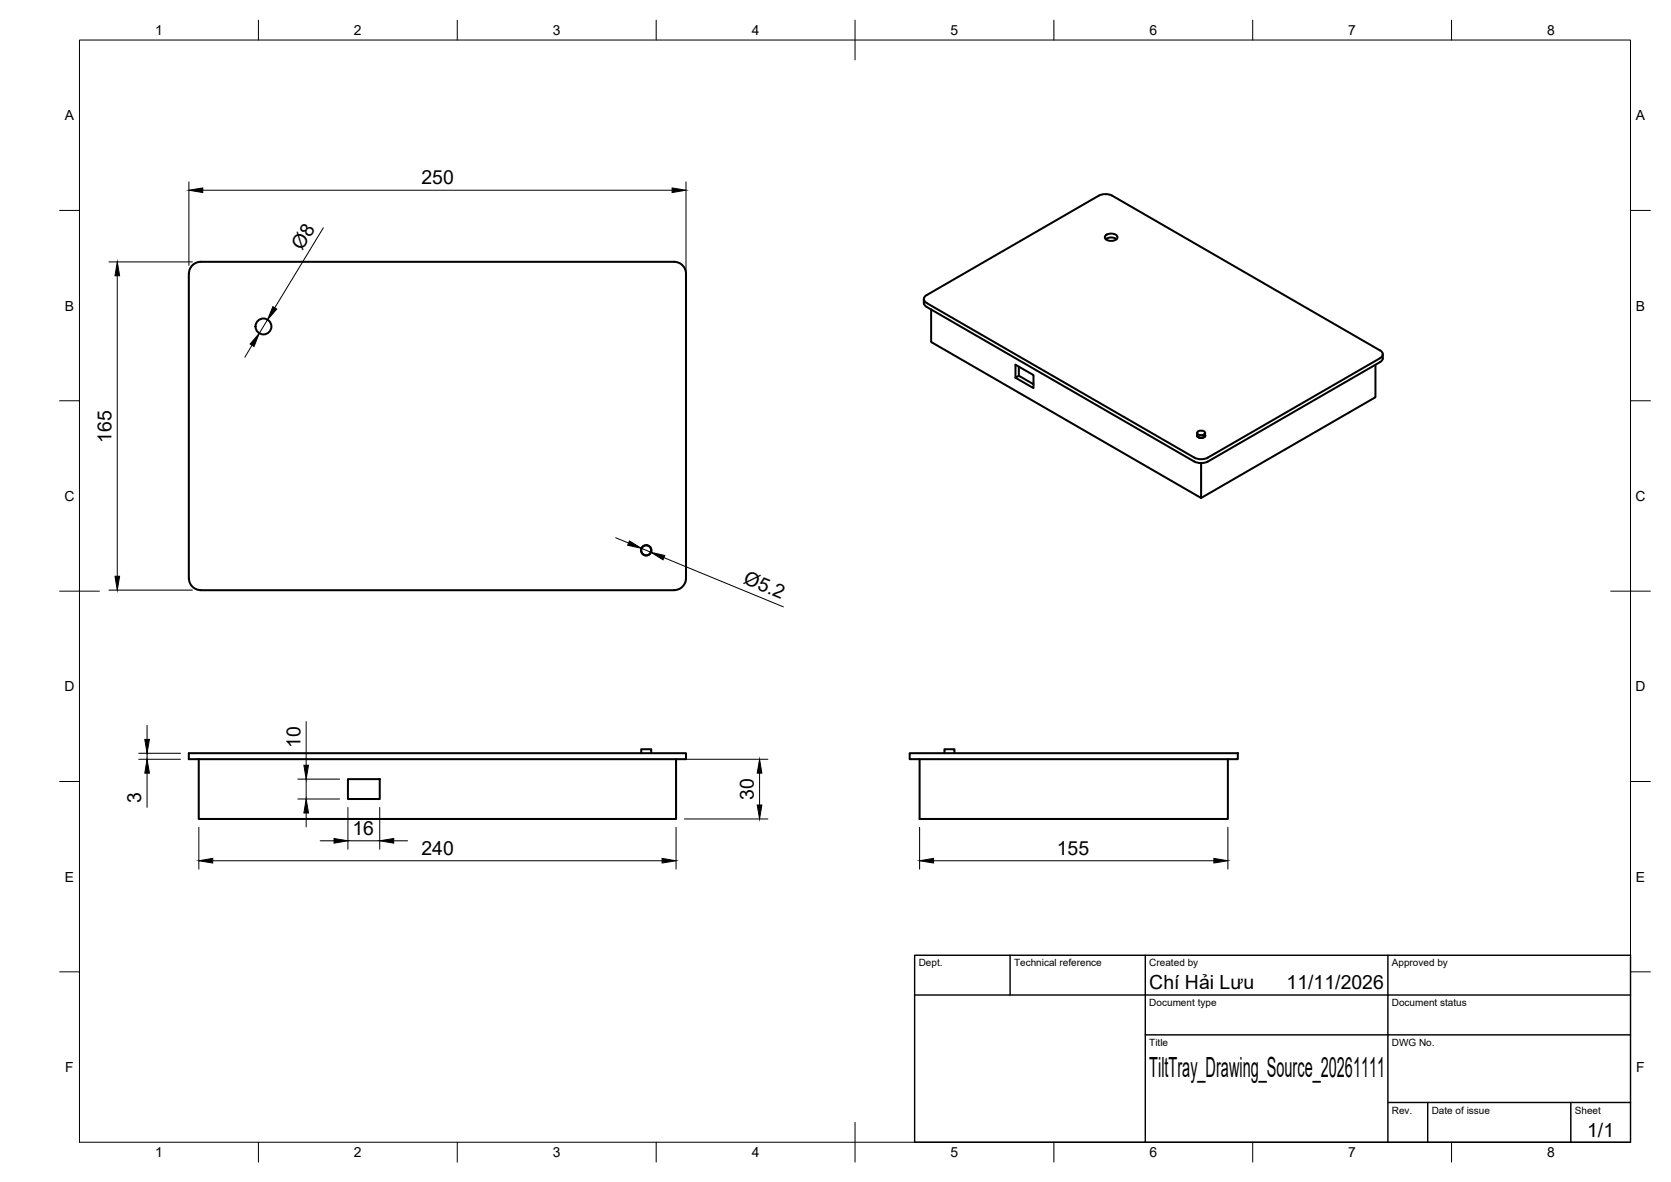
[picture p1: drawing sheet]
<svg xmlns="http://www.w3.org/2000/svg" width="420mm" height="297mm" viewBox="0 0 420 297" stroke-linecap="round" stroke-linejoin="round" font-family="sans-serif">
<!-- layer: Visible -->
<g fill="none" stroke="#000" stroke-width=".51">
<path d="M278 59.2a2.08 2.08 0 0 1 3 .3 1.38 1.38 0 0 1-1.9 1 .96 .96 0 0 1-1-.2 .96 .96 0 0 1-.1-1.1zM47.5 68.8v76.5M47.5 68.8a2.99 2.99 0 0 1 3-3h119a2.99 2.99 0 0 1 3 3v76.5a2.99 2.99 0 0 1-3 3M232.3 75.1v1.3l.7 .7 67.3 38.9M234.1 77.8v8.1l67.9 39.2v-8.7M278 60.1a2.34 2.34 0 0 1 2.7 0M255.3 94.9l4.6 2.6v-3.2l-4.6-2.6v3.2l.9-.5 3.7 2.1M256.2 92.1v2.3M345.8 91.7v8.1l-43.8 25.3M347.7 89v1.3l-.7 .7-43.3 25M300.3 115l-67.3-38.9a1.02 1.02 0 0 1-.7-1 1.02 1.02 0 0 1 .7-.9l43.3-25 1.1-.4h1.2l1.1 .4 67.3 38.9a1.02 1.02 0 0 1 .7 .9 1.02 1.02 0 0 1-.7 1l-43.3 25M300.3 116l1.7 .4 1.7-.4"/>
<path d="M300.3 115l1.7 .4 1.7-.4M301 109.3a1.02 1.02 0 0 0 1.6 .6l.5-.4-.1-.2M301 109.4a1.16 1.16 0 0 0 2 0M301 108.8v.8M301.1 108.6l.9-.4a.73 .73 0 0 1 .9 .8l-.9 .4a.73 .73 0 0 1-.9-.8zM303 108.8v.8M47.5 145.3a2.99 2.99 0 0 0 3 3M50.5 148.3h119M47.5 189.3h125v1.5h-125zM50 190.8v15h120v-15M87.5 195.8h8v5h-8zM161.2 189.3v-1h2.5v1"/>
<path d="M228.7 189.3h82.5v1.5h-82.5zM231.2 190.8v15h77.5v-15M237.5 189.3v-1h2.5v1"/>
<circle cx="66.2" cy="82" r="2"/>
<circle cx="162.5" cy="138.3" r="1.26"/>
<circle cx="162.5" cy="138.3" r="1.3"/>
</g>
<!-- layer: BORDER -->
<g fill="none" stroke="#000" stroke-width=".25">
<path d="M20 10.1h390v276.9h-390zM65 5.1v5M115 5.1v5M165 5.1v5M215 5.1v10M265 5.1v5M315 5.1v5M365 5.1v5M15 52.9h5M410 52.9h5M15 100.7h5M410 100.7h5"/>
<path d="M15 148.6h10M405 148.6h10M15 196.4h5M410 196.4h5M15 244.2h5M410 244.2h5M65 287v5M115 287v5M165 287v5M215 282.1v9.9M265 287v5M315 287v5"/>
<path d="M365 287v5"/>
</g>
<!-- layer: TITLEBLOCK -->
<path d="M230 240.1h180v46.9h-180zM230 250h180M254 240.1v9.9M288 240.1v46.9M349 240.1v46.9M288 260.1h122M349 277.1h61M359 277.1v9.9M395 277.1v9.9" fill="none" stroke="#000" stroke-width=".36"/>
<!-- layer: FD_Dimensions -->
<g fill="none" stroke="#000" stroke-width=".25">
<path d="M47.5 45.7v21M51 47.8h118M81.3 57.2l-12.2 20.2M172.5 45.7v97.5M27.4 65.8h21M29.5 69.3v75.5M63.4 86.7l-1.8 3.1M67.3 80.4l-2.1 3.4M154.8 135.1l3.3 1.4M161.3 137.8l2.4 1M27.4 148.3h21M166.9 140.1l30.1 12.4"/>
<path d="M34.9 190.8h10.5M34.9 189.3h10.5M37 182.3v3.5M37 189.3v1.5M37 194.3v8.6M74.9 195.8h10.5M77 181.3v11M77 195.8v5M172.1 190.8h21M191 194.3v8M50 207.9v10.5M53.5 216.3h113"/>
<path d="M74.9 200.8h10.5M77 204.3v3.5M80.5 211.3h3.5M87.5 202.9v10.5M87.5 211.3h8M95.5 202.9v10.5M99 211.3h3.5M170 207.9v10.5M172.1 205.8h21M231.2 207.9v10.5M234.7 216.3h70.5M308.7 207.9v10.5"/>
</g>
<g fill="#000" stroke="#000" stroke-width=".25">
<path d="M47.5 47.8l3.5-.6v1.2zM169 47.2l3.5 .6-3.5 .6zM29.5 65.8l.6 3.5h-1.2zM68.6 77.1l1 .6-2.3 2.7zM65.2 83.8l-1.3 3.3-1-.6zM158.3 135.9l3 1.9-3.5-.8zM163.7 138.8l3.5 .8-.5 1.1zM28.9 144.8h1.2l-.6 3.5zM36.4 185.8h1.2l-.6 3.5zM37 190.8l.6 3.5h-1.2zM76.4 192.3h1.2l-.6 3.5zM191 190.8l.6 3.5h-1.2z"/>
<path d="M50 216.3l3.5-.6v1.2zM77 200.8l.6 3.5h-1.2zM84 210.7l3.5 .6-3.5 .6zM95.5 211.3l3.5-.6v1.2zM166.5 215.7l3.5 .6-3.5 .6zM190.4 202.3h1.2l-.6 3.5zM231.2 216.3l3.5-.6v1.2zM305.2 215.7l3.5 .6-3.5 .6z"/>
</g>
<text font-size="7" x="289" y="270.6">TiltTray_Drawing_Source_20261111</text>
<g font-size="4.9">
<text x="106" y="46.3">250</text>
<text x="76" y="63" transform="rotate(-59 76 63)">Ø8</text>
<text x="28" y="111.3" transform="rotate(-90 28 111.3)">165</text>
<text x="186.7" y="146.6" transform="rotate(22 186.7 146.6)">Ø5.2</text>
<text x="75.5" y="187.9" transform="rotate(-90 75.5 187.9)">10</text>
<text x="35.5" y="201.7" transform="rotate(-90 35.5 201.7)">3</text>
<text x="189.5" y="201" transform="rotate(-90 189.5 201)">30</text>
<text x="88.6" y="209.9">16</text>
<text x="106" y="214.8">240</text>
<text x="265.7" y="214.8">155</text>
<text x="289" y="248.5">Chí Hải Lưu</text>
<text x="323.5" y="248.5">11/11/2026</text>
<text x="399.1" y="285.7">1/1</text>
</g>
<g font-size="3.5">
<text x="39" y="8.8">1</text>
<text x="89" y="8.8">2</text>
<text x="139" y="8.8">3</text>
<text x="189" y="8.8">4</text>
<text x="239" y="8.8">5</text>
<text x="289" y="8.8">6</text>
<text x="339" y="8.8">7</text>
<text x="389" y="8.8">8</text>
<text x="16.3" y="30.2">A</text>
<text x="411.3" y="30.2">A</text>
<text x="16.3" y="78">B</text>
<text x="411.3" y="78">B</text>
<text x="16.2" y="125.9">C</text>
<text x="411.2" y="125.9">C</text>
<text x="16.2" y="173.7">D</text>
<text x="411.2" y="173.7">D</text>
<text x="16.3" y="221.6">E</text>
<text x="411.3" y="221.6">E</text>
<text x="16.4" y="269.4">F</text>
<text x="411.4" y="269.4">F</text>
<text x="39" y="290.8">1</text>
<text x="89" y="290.8">2</text>
<text x="139" y="290.8">3</text>
<text x="189" y="290.8">4</text>
<text x="239" y="290.8">5</text>
<text x="289" y="290.8">6</text>
<text x="339" y="290.8">7</text>
<text x="389" y="290.8">8</text>
</g>
<g font-size="2.5">
<text x="231" y="242.9">Dept.</text>
<text x="255" y="242.9">Technical reference</text>
<text x="289" y="242.9">Created by</text>
<text x="350" y="242.9">Approved by</text>
<text x="289" y="252.8">Document type</text>
<text x="350" y="252.8">Document status</text>
<text x="289" y="262.9">Title</text>
<text x="350" y="262.9">DWG No.</text>
<text x="350" y="279.9">Rev.</text>
<text x="360" y="279.9">Date of issue</text>
<text x="396" y="279.9">Sheet</text>
</g>
</svg>
